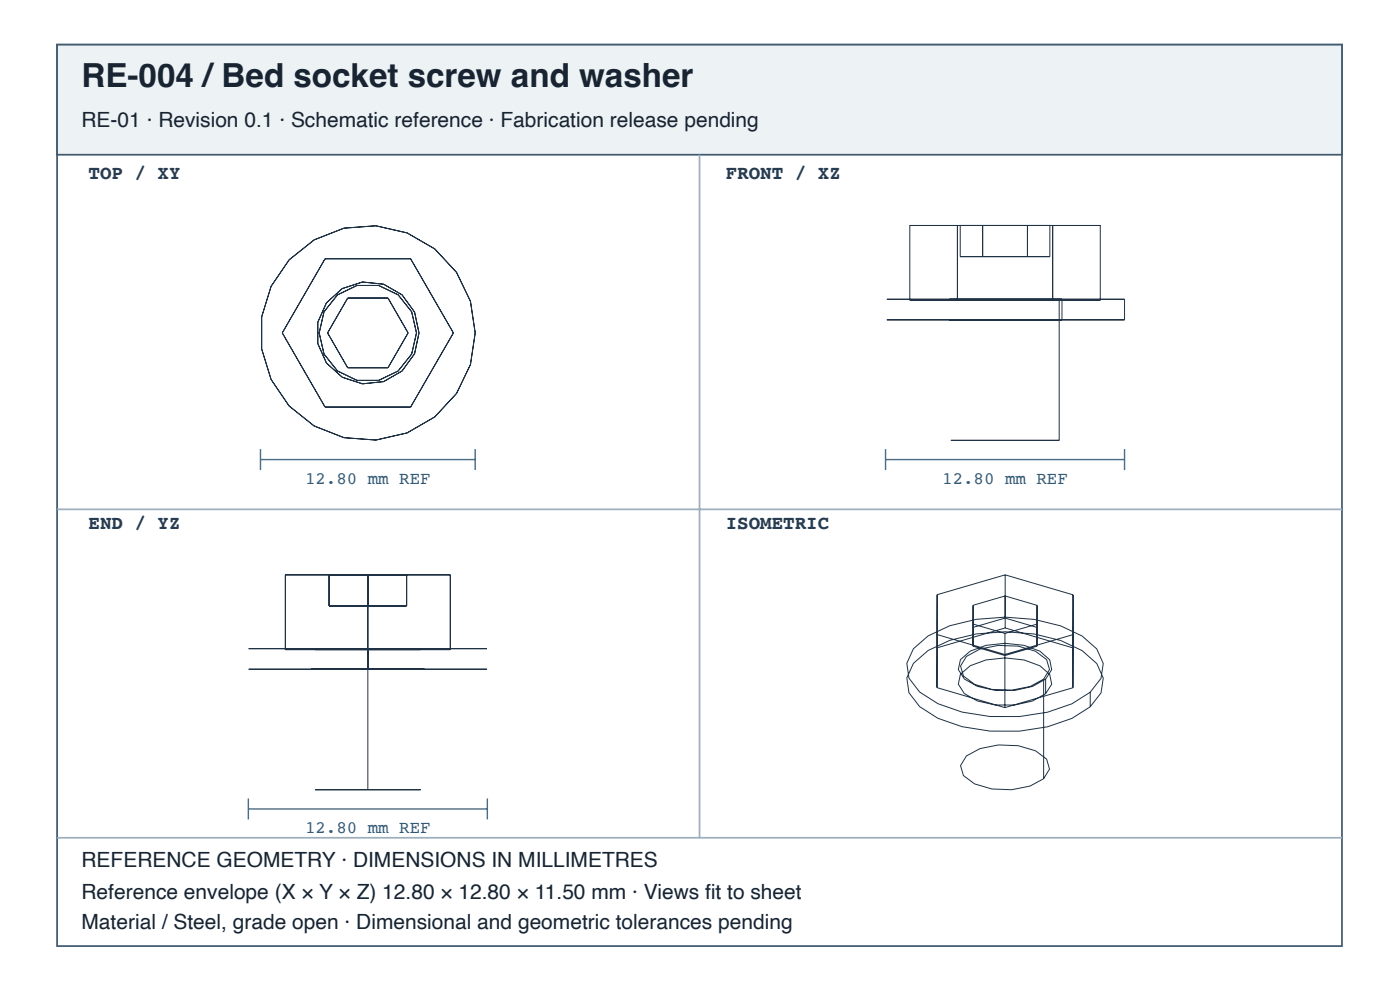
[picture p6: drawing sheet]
<svg xmlns="http://www.w3.org/2000/svg" width="297mm" height="210mm" viewBox="0 0 297 210" stroke-linecap="round" stroke-linejoin="round" font-family="sans-serif">
<path d="M12.1 9.5h272.6v191.1h-272.6z" fill="none" stroke="#405a70" stroke-width=".37"/>
<path d="M12.1 9.5h272.6v23.3h-272.6z" fill="#edf2f5"/>
<path d="M12.1 9.5h272.6v23.3h-272.6z" fill="none" stroke="#405a70" stroke-width=".37"/>
<path d="M148.4 32.8v144.8M12.1 108h272.6M12.1 177.6h272.6" fill="none" stroke="#9daebc" stroke-width=".37"/>
<g fill="none" stroke="#203246" stroke-width=".21">
<path d="M69 54.9h18.1l9.1 15.7-9.1 15.7h-18.1l-9.1-15.7zM193 47.8h40.4v15.8h-40.4zM203.1 47.8v15.8M203.7 47.8v6.6h19v-6.6M208.5 47.8v6.6M218 47.8v6.6M223.3 47.8v15.8M73.8 63.2h8.5l4.3 7.4-4.3 7.4h-8.5l-4.3-7.4zM188.1 63.5h50.5zM188.1 67.8h50.5zM201.4 63.5h23.9zM201.4 67.8h23.9z"/>
<path d="M201.7 63.6h23zM224.7 63.6v29.8M225.3 63.5v4.3M238.6 63.5v4.3M201.7 93.4h23zM52.8 137.5h50.5zM60.5 121.9h35v15.8h-35zM66 137.5h24.1zM66.8 137.7h22.4zM69.8 121.9v6.6h16.5v-6.6M78 121.9v45.5M193.8 137.5l3.1-2.7 4.6-2.1a38.6 38.6 0 0 1 23.5 0l4.6 2.1 3.1 2.8 1.4 3.1-.5 3.1-2.3 3-3.9 2.4a37 37 0 0 1-28.4 0l-3.9-2.5-2.3-2.9-.4-3.2z"/>
<path d="M198.8 134.5l14.4 4.3M198.8 134.5v11.3M198.8 137.3v8.5M198.8 126.1v8.4M198.8 126.1v11.2M203.8 139.9l2-1.9a17.3 17.3 0 0 1 14.8 .1l2.1 1.8 .4 2.1-1.3 2-2.7 1.5-3.8 .9h-4.2l-3.8-.9-2.7-1.6-1.3-1.9zM205 139.2l2.9-1.6 3.9-.8 4.2 .2 3.7 1.1 2.3 1.7 .7 2.1-1.3 2.1-2.9 1.5-3.9 .8-4.2-.1-3.6-1.1-2.4-1.8-.6-2.1zM206.4 137l6.8 2M206.4 128.3v4l6.8 2M206.4 128.3v8.7M213.2 138.8v11.2M213.2 134.3v4.7"/>
<path d="M213.2 126.3l6.8 2M213.2 126.3l-6.8 2M213.2 131l-6.8 2v4M213.2 131l6.8 2v4M213.2 126.3v4.7M213.2 133.1l14.5 4.3-.1 8.4M213.2 121.9v11.2M213.2 121.9l14.5 4.2M213.2 133.1l-14.4 4.2M213.2 121.9l-14.4 4.2M220 137l-6.8 2M220 128.3v4l-6.8 2"/>
<path d="M220 128.3v8.7M227.7 126.1l-.1 19.7M227.7 126.1l-.1 8.5-14.4 4.2M52.8 141.9h50.5zM66 141.9h24.1zM193.8 140.6l3.1-2.7 4.6-2.1a38.5 38.5 0 0 1 23.5 0l4.6 2.1 3.1 2.8 1.4 3.1-.5 3.1-2.3 2.9-3.9 2.5a37 37 0 0 1-28.4 0l-3.9-2.5-2.3-2.9-.4-3.2zM198.8 145.8l14.4 4.2M203.8 143l2-1.9a17.2 17.2 0 0 1 14.8 .1l2.1 1.8 .4 2.1-1.3 2-2.7 1.5-3.8 .9h-4.2l-3.8-.9-2.7-1.6-1.3-1.9zM221.4 144v21.1M221.8 144v3.1M227.6 145.8l-14.4 4.2M231.3 146.8v3"/>
<path d="M66.8 167.4h22.4zM205 160.3l2.9-1.6 3.9-.8 4.2 .2 3.7 1.1 2.3 1.7 .7 2.2-1.3 2-2.9 1.6-3.9 .7-4.2-.1-3.6-1.1-2.4-1.8-.6-2.1z"/>
<circle cx="78" cy="70.6" r="22.8"/>
<circle cx="78" cy="70.6" r="10.9"/>
<circle cx="78" cy="70.6" r="10.3"/>
</g>
<path d="M55.3 95.2v4.5M55.3 97.4h45.5M100.8 95.2v4.5M187.9 97.4h50.7M187.9 95.2v4.5M238.6 95.2v4.5M52.7 169.3v4.4M52.7 171.5h50.7M103.4 169.3v4.4" fill="none" stroke="#466b86" stroke-width=".3"/>
<text font-size="7" fill="#182431" x="17.3" y="18.4">RE-004 /Bed socket screw and washer</text>
<g font-size="4.4" fill="#182431">
<text x="17.3" y="26.9">RE-01 · Revision 0.1 · Schematic reference · Fabrication release pending</text>
<text x="17.3" y="183.9">REFERENCE GEOMETRY · DIMENSIONS IN MILLIMETRES</text>
<text x="17.3" y="190.6">Reference envelope (X × Y × Z) 12.80 × 12.80 × 11.50 mm · Views fi t to sheet</text>
<text x="17.3" y="196.9">Material / Steel, grade open · Dimensional and geometric tolerances pending</text>
</g>
<g font-size="4.1" fill="#263d52">
<text x="18.8" y="38">TOP / XY</text>
<text x="154" y="38">FRONT / XZ</text>
<text x="18.8" y="112.1">END / YZ</text>
<text x="154" y="112.1">ISOMETRIC</text>
</g>
<g font-size="3.7" fill="#335b78">
<text x="64.7" y="102.6">12.80 mm REF</text>
<text x="199.9" y="102.6">12.80 mm REF</text>
<text x="64.7" y="176.7">12.80 mm REF</text>
</g>
</svg>
